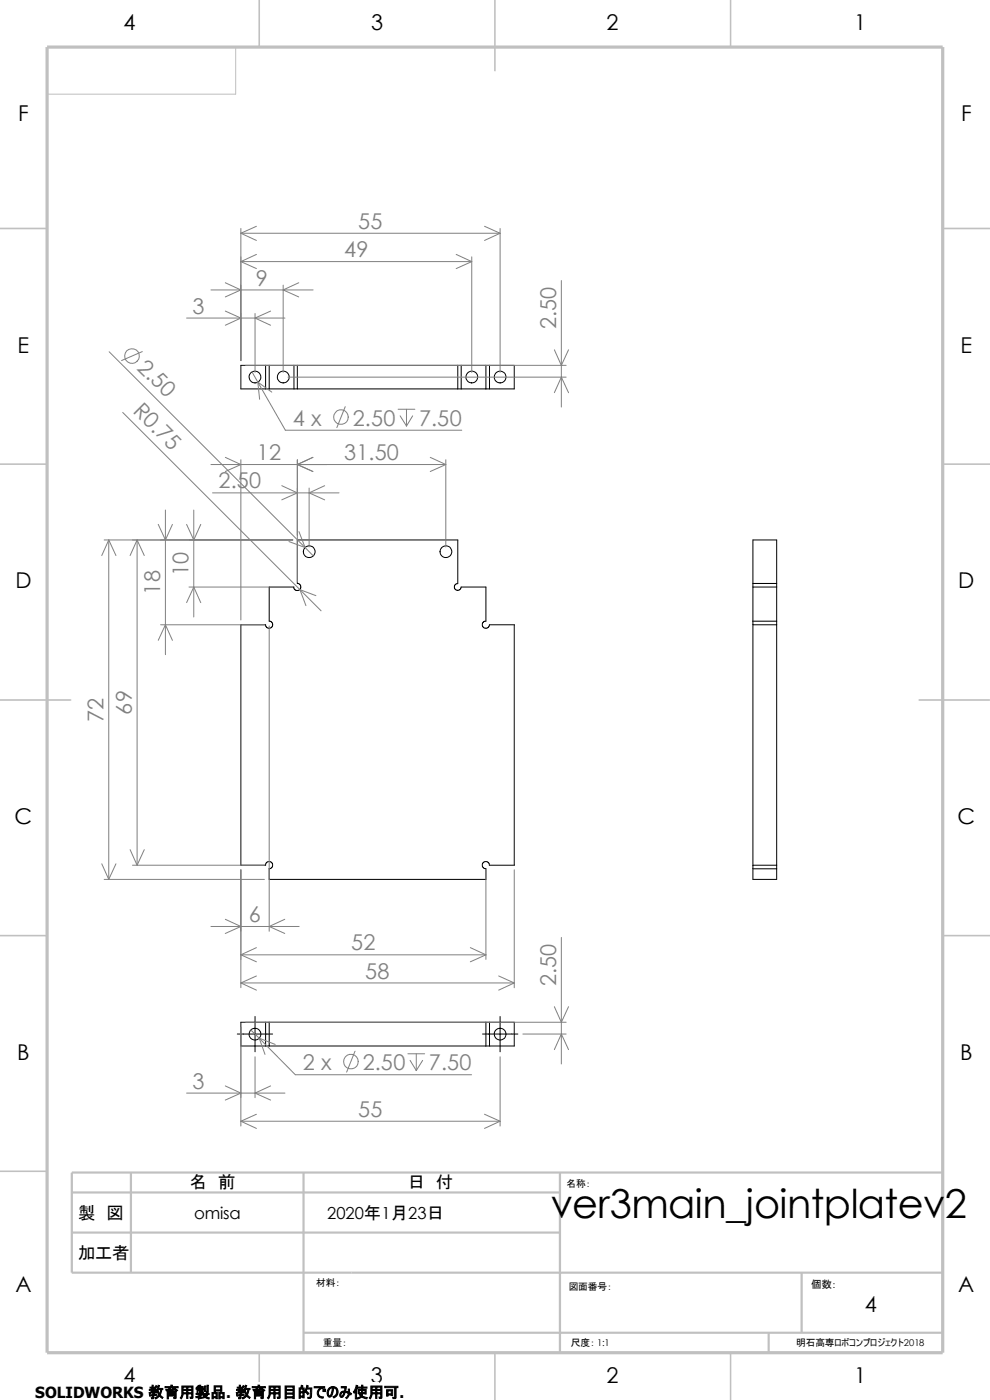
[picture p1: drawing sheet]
<svg xmlns="http://www.w3.org/2000/svg" width="210mm" height="297mm" viewBox="0 0 210 297" stroke-linecap="round" stroke-linejoin="round" font-family="sans-serif">
<path d="M50 10v10h-40" fill="none" stroke="#c0c0c0" stroke-width=".21"/>
<g fill="none" stroke="#c0c0c0" stroke-width=".34">
<path d="M55 0v10M105 0v15M155 0v10M0 48.5h10M200 48.5h10M0 98.5h10M200 98.5h10M0 148.5h15M195 148.5h15M0 198.5h10M200 198.5h10M0 248.5h10"/>
<path d="M55 287v10M105 287v10M155 287v10"/>
</g>
<path d="M15.2 253h103.6M27.8 248.8v21.2M64.4 248.8v38.2M118.8 248.8v38.2M200 248.8h-184.8v21.2h184.8M15.2 261.5h103.6M170.1 270v12.7M64.4 282.7h135.6M163.1 282.7v4.3" fill="none" stroke="#c0c0c0" stroke-width=".47"/>
<path d="M10 10h190v277h-190z" fill="none" stroke="#c0c0c0" stroke-width=".68" stroke-linecap="butt"/>
<g fill="none" stroke="#000" stroke-width=".21">
<path d="M56.3 77.5h.8M56.3 77.5h-5.2v5h5.2M56.3 77.5v5M57.1 77.5h5.3M57.1 77.5v5M62.4 77.5h.7M62.4 77.5v5M63.1 77.5h34M63.1 77.5v5M97.1 77.5h.7M97.1 77.5v5M97.8 77.5h5.3"/>
<path d="M97.8 77.5v5M103.1 77.5h.7M103.1 77.5v5M103.8 77.5h5.3v5h-5.3M103.8 77.5v5M56.3 82.5h.8M57.1 82.5h5.3M62.4 82.5h.7M63.1 82.5h34M97.1 82.5h.7M97.8 82.5h5.3M103.1 82.5h.7"/>
<path d="M62.4 124.5h-5.3v7.3h.3l.4 .4v.6l-.2 .3-.5 .2-.4-.1-.3-.3-.1-.4h-5.2v51.1h5.2l.3-.7 .7-.1 .5 .4v.6l-.2 .4-.5 .1M97.1 123.8v-9.2h-34v9.2l.6 .2 .1 .5-.3 .6-.5 .2-.6-.3-.1-.5M97.1 123.8l-.4 .1-.3 .4 .2 .8 .5 .2 .5-.2 .2-.6h5.3v7.3h-.4l-.3 .4-.1 .6 .3 .3 .5 .2 .3-.1 .4-.3v-.4h5.3v51.1h-5.3M159.7 131.8v.7M159.7 123.8v.7M159.7 123.8v-9.2h5.1v9.2M159.7 124.5v7.3M159.7 132.5v51.1M159.7 132.5h5.1M159.7 131.8h5.1M159.7 124.5h5.1M159.7 123.8h5.1"/>
<path d="M164.8 131.8v.7M164.8 123.8v.7M164.8 124.5v7.3M164.8 132.5v51.1M103.8 183.6l-.1-.6-.4-.2h-.6l-.4 .5 .1 .7 .7 .3v2.3h-46v-2.3M159.7 183.6v.7M159.7 183.6h5.1M159.7 184.3v2.3h5.1v-2.3M159.7 184.3h5.1M164.8 183.6v.7M50.3 219.4h7.5M54.1 215.6v7.5"/>
<path d="M56.3 216.9h.8M56.3 216.9v5M56.3 216.9h-5.2v5h5.2M57.1 216.9v5M57.1 216.9h46M102.4 219.4h7.5M103.1 216.9h.7M103.1 216.9v5M103.8 216.9v5M103.8 216.9h5.3v5h-5.3M106.1 215.6v7.5M56.3 221.9h.8"/>
<path d="M57.1 221.9h46M103.1 221.9h.7"/>
<circle cx="54.1" cy="80" r="1.24"/>
<circle cx="60.1" cy="80" r="1.24"/>
<circle cx="100.1" cy="80" r="1.24"/>
<circle cx="106.1" cy="80" r="1.24"/>
<circle cx="65.6" cy="117" r="1.24"/>
<circle cx="94.6" cy="117" r="1.24"/>
<circle cx="54.1" cy="219.4" r="1.24"/>
<circle cx="106.1" cy="219.4" r="1.24"/>
</g>
<g fill="none" stroke="#808080" stroke-width=".21">
<path d="M47.8 60l3.3 1.5-3.3 1.5M51.1 48.5v28M51.1 55.5h49M51.1 55.5l3.3 1.5M51.1 49.5h55M51.1 49.5l3.3 1.5M54.4 54l-3.3 1.5M54.4 48l-3.3 1.5M63.4 60l-3.3 1.5 3.3 1.5M96.8 54l3.3 1.5M100.1 55.5l-3.3 1.5M100.1 54.5v24.5"/>
<path d="M102.8 48l3.3 1.5M106.1 48.5v30.5M106.1 49.5l-3.3 1.5M119.1 59.5v26.9M23.2 74.6l41.5 41.6M30.2 74.6l-4.4 1.9M39.6 67.5h20.9M44.7 61.5h21.7M47.8 66l3.3 1.5-3.3 1.5M52.1 77.5h68M53.5 78.9l7 12.4h37.5M54.1 66.5v12.5"/>
<path d="M57.4 66l-3.3 1.5 3.3 1.5M60.1 60.5v18.5M117.6 74.2l1.5 3.3 1.5-3.3M26 87.5l37.6 37.6M44.7 98.6h49.9M47.8 97l3.3 1.6-3.3 1.4M51.1 97.5v34M57.7 83.2l-3-2.1 .4 3.6M61.1 80h59M63.1 97.5v26M66.4 97l-3.3 1.6 3.3 1.4M73.2 86.3l-1.7 4.4"/>
<path d="M84.5 86.8h3.5M84.9 88.2l1.3 2.2M86.2 86.8v3.6M87.5 88.2l-1.3 2.2M91.3 97l3.3 1.6M94.6 98.6l-3.3 1.4M94.6 97.5v18.5M117.6 83.3l1.5-3.3 1.5 3.3M22.1 114.6h40M23.1 114.6l-1.5 3.3M23.1 114.6v72M23.1 114.6l1.5 3.3"/>
<path d="M29.1 114.6v69M29.1 114.6l1.5 3.3M29.1 114.6l-1.5 3.3M33.6 111.3l1.5 3.3 1.5-3.3M35.1 108.2v30.7M39.6 111.3l1.5 3.3 1.5-3.3M41.1 108.2v22.7M45.1 104.6h26.8M59.8 103l3.3 1.6-3.3 1.4M61.3 114.9l3.4 1.3M63.4 112.8l1.3 3.4M64.7 116.2l1.8 1.7"/>
<path d="M65.6 103.5v12.5M68.9 103l-3.3 1.6 3.3 1.4M33.6 135.8l1.5-3.3 1.5 3.3M34.1 132.5h22M39.6 127.8l1.5-3.3 1.5 3.3M40.1 124.5h22M57.1 132.8v64.8M63.6 125.1l3.4 1.3M63.6 125.1l4.5 4.5M63.6 125.1l1.3 3.4M21.6 183.3l1.5 3.3M22.1 186.6h34"/>
<path d="M24.6 183.3l-1.5 3.3M27.6 180.3l1.5 3.3M28.1 183.6h28M30.6 180.3l-1.5 3.3M44.7 196.6h18.8M47.8 195l3.3 1.6-3.3 1.4M51.1 184.5v25M60.4 195l-3.3 1.6 3.3 1.4M103.1 184.5v19M109.1 184.5v25M119.1 198.9v26.8M51.1 217.9v21"/>
<path d="M51.1 208.5h58M51.1 208.5l3.3 1.6M51.1 202.6h52M51.1 202.6l3.3 1.4M52.1 216.9h68M53.2 218.5l1.8 1.8M54.4 207.1l-3.3 1.4M54.4 201l-3.3 1.6M99.8 201l3.3 1.6M103.1 202.6l-3.3 1.4M105.8 207.1l3.3 1.4M109.1 208.5l-3.3 1.6"/>
<path d="M110.9 219.4h9.2M117.6 213.6l1.5 3.3 1.5-3.3M39.6 231.9h20.9M47.8 230.4l3.3 1.5-3.3 1.5M51.1 237.9l3.3 1.5M51.1 237.9h55M54.1 224.2v8.7M54.4 236.4l-3.3 1.5M55 220.3l7.7 7.7h37.3M55 220.3l1.2 3.4M55 220.3l3.4 1.3M57.4 230.4l-3.3 1.5 3.3 1.5"/>
<path d="M75.3 223l-1.8 4.5M86.5 223.6h3.6M87 225l1.3 2.1M88.3 223.6v3.5M89.7 225l-1.4 2.1M102.8 236.4l3.3 1.5M106.1 224.2v14.7M106.1 237.9l-3.3 1.5M117.6 222.7l1.5-3.3 1.5 3.3"/>
<circle cx="28" cy="75.5" r="1.55"/>
<circle cx="72.3" cy="88.5" r="1.56"/>
<circle cx="74.4" cy="225.2" r="1.56"/>
</g>
<path d="M7.5 293.2h72.9v3.8h-72.9z" fill="#fff"/>
<text font-size="8.5" x="116.8" y="258.5">ver3main_jointplatev2</text>
<g font-size="4.6">
<text x="26.2" y="6.3">4</text>
<text x="78.7" y="6.3">3</text>
<text x="128.7" y="6.3">2</text>
<text x="181.2" y="6.3">1</text>
<text x="3.9" y="25.6">F</text>
<text x="203.9" y="25.6">F</text>
<text x="3.7" y="74.8">E</text>
<text x="203.8" y="74.8">E</text>
<text x="3.3" y="124.8">D</text>
<text x="203.2" y="124.8">D</text>
<text x="3.1" y="174.8">C</text>
<text x="203.1" y="174.8">C</text>
<text x="3.6" y="224.8">B</text>
<text x="203.7" y="224.8">B</text>
<text x="3.3" y="274.1">A</text>
<text x="203.3" y="274.1">A</text>
<text x="183.4" y="278.3">4</text>
<text x="26.2" y="293.3">4</text>
<text x="78.7" y="293.3">3</text>
<text x="128.7" y="293.3">2</text>
<text x="181.2" y="293.3">1</text>
</g>
<g font-size="4.6" fill="#808080">
<text x="76" y="48.6">55</text>
<text x="73" y="54.6">49</text>
<text x="54.3" y="60.6">9</text>
<text x="40.9" y="66.5">3</text>
<text x="118" y="69.9" transform="rotate(-90 118 69.9)">2.50</text>
<text x="28.9" y="78.2" transform="rotate(45 28.9 78.2)">2.50</text>
<text x="28" y="87.3" transform="rotate(45 28 87.3)">R0.75</text>
<text x="62.1" y="90.3">4 x</text>
<text x="74.8" y="90.3">2.50</text>
<text x="88.9" y="90.3">7.50</text>
<text x="54.5" y="97.6">12</text>
<text x="73" y="97.6">31.50</text>
<text x="46.4" y="103.6">2.50</text>
<text x="40" y="122.2" transform="rotate(-90 40 122.2)">10</text>
<text x="34" y="126.1" transform="rotate(-90 34 126.1)">18</text>
<text x="22" y="153.1" transform="rotate(-90 22 153.1)">72</text>
<text x="28" y="151.6" transform="rotate(-90 28 151.6)">69</text>
<text x="52.8" y="195.6">6</text>
<text x="74.5" y="201.6">52</text>
<text x="77.5" y="207.6">58</text>
<text x="118" y="209.2" transform="rotate(-90 118 209.2)">2.50</text>
<text x="64.3" y="227">2 x</text>
<text x="77" y="227">2.50</text>
<text x="91" y="227">7.50</text>
<text x="40.9" y="231">3</text>
<text x="76" y="236.9">55</text>
</g>
<g font-size="3.7">
<text x="40.3" y="252">名　前</text>
<text x="86.5" y="252">日　付</text>
<text x="16.6" y="258.6">製　図</text>
<text x="16.6" y="267.1">加工者</text>
</g>
<g font-size="3.5">
<text x="41.2" y="258.6">omisa</text>
<text x="69.4" y="258.6">2020年 月23日</text>
<text x="80.9" y="258.6">1</text>
</g>
<text font-size="3.3" x="7.5" y="296.5">SOLIDWORKS 教育用製品. 教育用目的でのみ使用可.</text>
<text font-size="2.2" x="172.1" y="273.2">個数：</text>
<g font-size="2.1">
<text x="120.2" y="251.9">名称：</text>
<text x="67.1" y="272.9">材料：</text>
<text x="120.6" y="273.6">図面番号：</text>
<text x="68.5" y="285.6">重量：</text>
<text x="121.1" y="285.6">尺度： 1:1</text>
<text x="168.9" y="285.6">明石高専ロボコンプロジェクト2018</text>
</g>
</svg>
